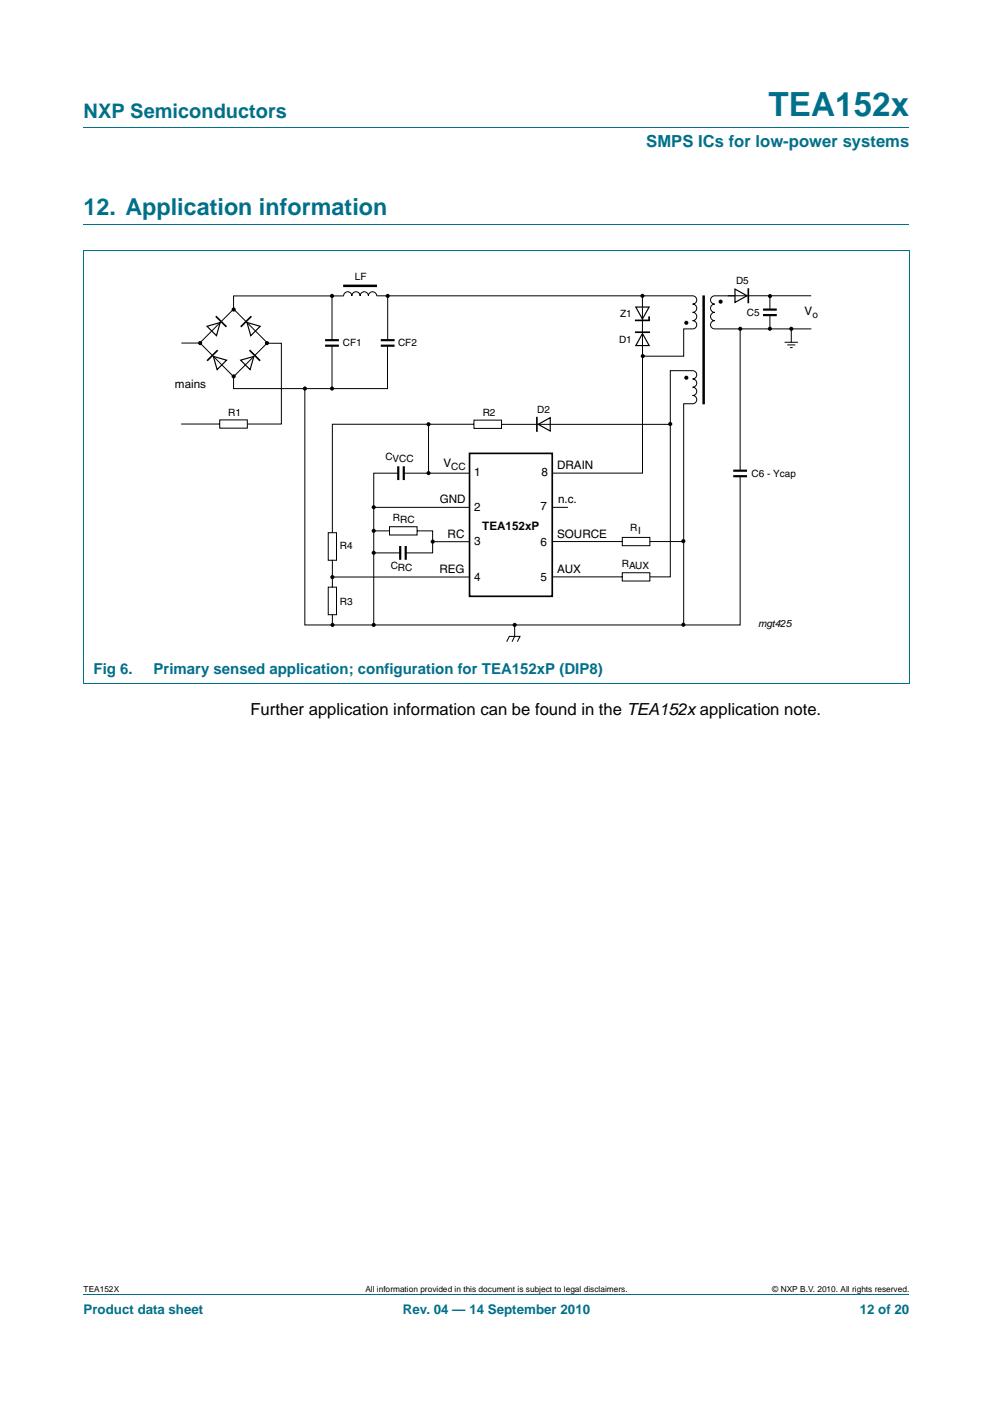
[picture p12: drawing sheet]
<svg xmlns="http://www.w3.org/2000/svg" width="210mm" height="297mm" viewBox="0 0 210 297" stroke-linecap="round" stroke-linejoin="round" font-family="sans-serif">
<path d="M17.7 27h174.6M17.6 53.1h174.7M17.7 47.4h174.6M17.7 53.1v91.5M192.3 53.1v91.5M17.6 144.6h174.7M17.7 273.9h174.6" fill="none" stroke="#00708a" stroke-width=".21"/>
<path d="M68.7 72h3M68.7 73.1h3M80.5 72h2.9M80.5 73.1h2.9M161.3 65.5h3M161.3 66.7h3M84.2 98.7v2.9M85.4 98.7v2.9M155.1 99.6h2.9M84.6 115.5v2.9M85.8 115.5v2.9M155.1 100.7h2.9" fill="none" stroke="#000" stroke-width=".46"/>
<g fill="none" stroke="#000" stroke-width=".21">
<path d="M38.4 72.6h3.8M42.3 72.6l7.1 7.1M49.4 65.4l7.1 7.1M56.5 72.6l-7.1 7.1M56.5 72.6h3v17.1h-7.2M70.2 62.6v9.4M70.2 73.1v9.2M72.7 62.6a.87 .87 0 0 1 .8-.9 .87 .87 0 0 1 .9 .9 .87 .87 0 0 1 .9-.9 .87 .87 0 0 1 .9 .9 .87 .87 0 0 1 .8-.9 .87 .87 0 0 1 .9 .9 .87 .87 0 0 1 .9-.9 .87 .87 0 0 1 .8 .9h66.9a.87 .87 0 0 1 .8 .9 .87 .87 0 0 1-.8 .8 .87 .87 0 0 1 .8 .9 .87 .87 0 0 1-.8 .9 .87 .87 0 0 1 .8 .9 .87 .87 0 0 1-.8 .8 .87 .87 0 0 1 .8 .9 .87 .87 0 0 1-.8 .9h-1.9v5.8h-8.7M72.7 62.6h-23.3v2.8l-7.1 7.1M81.9 73.2v9h-32.5v-2.5M82 62.6v9.4M135.8 62.7l.1 37.4h-19"/>
<path d="M154 62.6h17.4M155.4 62.6h-4.3a.87 .87 0 0 0-.8 .9 .87 .87 0 0 0 .8 .8 .87 .87 0 0 0-.8 .9 .87 .87 0 0 0 .8 .9 .87 .87 0 0 0-.8 .9 .87 .87 0 0 0 .8 .8 .87 .87 0 0 0-.8 .9 .87 .87 0 0 0 .8 .9h20.5M156.5 69.6v30M162.8 62.6v2.9M162.8 66.7v2.9M165.9 72.4h2.8M166.5 73h1.7M167 73.5h.6M167.3 69.7v2.7M38.3 89.7h8.2M46.5 88.8h5.8v1.8h-5.8zM64.5 82.2v50h92v-31.5"/>
<path d="M90.6 89.7v10.3M100.2 89.8h-29.9v22.9M100.2 88.9h5.9v1.7h-5.9zM106.1 89.8h35.6M69.4 112.7h1.8v5.8h-1.8zM70.3 118.4v5.8M79 117h5.6M79 112.3h3.4M79 107.3h20.3M82.4 111.4h5.8v1.8h-5.8zM84.2 100.1h-5.2v32.3M85.4 100.1h13.9"/>
<path d="M88.2 112.3h3.3v4.7h-5.7M91.5 114.6h7.8M116.7 107.3h3.4M116.8 114.6h14.8M131.6 113.7h5.8v1.8h-5.8zM137.4 114.6h7.2M69.4 124.2h1.8v5.9h-1.8zM70.3 130.1v2.1M70.3 122.1h29M107.1 135.8l.6-1.2h2.3l-.6 1.2M108.8 132.4v2.2l-.5 1.2M116.8 122h14.8"/>
<path d="M131.6 121.2h5.8v1.7h-5.8zM137.4 122h4.3v-43.6h4.8a.87 .87 0 0 1 .8 .9 .87 .87 0 0 1-.8 .9 .87 .87 0 0 1 .8 .8 .87 .87 0 0 1-.8 .9 .87 .87 0 0 1 .8 .9 .87 .87 0 0 1-.8 .9 .87 .87 0 0 1 .8 .8 .87 .87 0 0 1-.8 .9h-1.9v46.8"/>
</g>
<path d="M72.6 60.5h7.1M148.8 62.5v23" fill="none" stroke="#000" stroke-width=".53"/>
<g fill="#000">
<circle cx="42.3" cy="72.6" r=".44"/>
<circle cx="49.4" cy="65.5" r=".44"/>
<circle cx="49.4" cy="79.6" r=".44"/>
<circle cx="56.5" cy="72.6" r=".44"/>
<circle cx="70.2" cy="62.6" r=".44"/>
<circle cx="82" cy="62.6" r=".44"/>
<circle cx="135.9" cy="62.6" r=".44"/>
<circle cx="135.9" cy="75.3" r=".44"/>
<circle cx="145.1" cy="68.3" r=".44"/>
<circle cx="145.1" cy="79.9" r=".44"/>
<circle cx="152.4" cy="63.8" r=".44"/>
<circle cx="156.5" cy="69.6" r=".44"/>
<circle cx="162.8" cy="69.5" r=".44"/>
<circle cx="162.8" cy="62.6" r=".44"/>
<circle cx="167.3" cy="69.6" r=".44"/>
<circle cx="64.5" cy="82.2" r=".44"/>
<circle cx="70.2" cy="82.2" r=".44"/>
<circle cx="90.6" cy="89.8" r=".44"/>
<circle cx="141.7" cy="89.7" r=".44"/>
<circle cx="79" cy="117" r=".44"/>
<circle cx="79" cy="112.3" r=".44"/>
<circle cx="79" cy="107.3" r=".44"/>
<circle cx="90.6" cy="100.1" r=".44"/>
<circle cx="91.5" cy="114.6" r=".44"/>
<circle cx="144.5" cy="114.5" r=".44"/>
<circle cx="70.3" cy="122.1" r=".44"/>
<circle cx="70.3" cy="132.2" r=".44"/>
<circle cx="79" cy="132.2" r=".44"/>
<circle cx="108.8" cy="132.2" r=".44"/>
<circle cx="144.5" cy="132.2" r=".44"/>
</g>
<path d="M45.8 67l2 2M45.9 74.2l-2 2M52.9 74.2l2 2M53 67l-2 2M134.4 70.3h2.9M137.3 66.9v.9h-2.9M158.2 61.2v2.8M99.3 95.9h17.5v30.3h-17.5zM113.5 88.4v2.8" fill="none" stroke="#000" stroke-width=".35"/>
<path d="M43.8 69l2.8-.8-.8 2.8zM45.1 75.4l2.8 .8-2 2zM50.9 76.2l2.8-.8-.8 2.8zM52.2 68.2l2.8 .8-2 2zM134.4 65h2.9l-1.5 2.5zM135.9 70.6l1.4 2.5h-2.9zM155.4 61.2l2.6 1.4-2.6 1.4zM113.8 89.8l2.6-1.4v2.8z" fill="none" stroke="#000" stroke-width=".25"/>
<text font-size="7" fill="#00708a" x="162.5" y="24.6">TEA152x</text>
<text font-size="4.9" fill="#00708a" x="17.7" y="45.4">12. Application information</text>
<text font-size="4.2" fill="#00708a" x="17.7" y="24.9">NXP Semiconductors</text>
<text font-size="3.5" fill="#00708a" x="136.7" y="31.1">SMPS ICs for low-power systems</text>
<text font-size="3.5" x="53" y="151.2">Further application information can be found in the TEA152x application note.</text>
<g font-size="3.2" fill="#00708a">
<text x="19.8" y="142.5">Fig 6.</text>
<text x="32.5" y="142.5">Primary sensed application; configuration for TEA152xP (DIP8)</text>
</g>
<g font-size="2.8" fill="#00708a">
<text x="17.7" y="277.9">Product data sheet</text>
<text x="85.2" y="277.9">Rev. 04 — 14 September 2010</text>
<text x="181.8" y="277.9">12 of 20</text>
</g>
<g font-size="2.5">
<text x="170.2" y="66.7">V</text>
<text x="37" y="82">mains</text>
<text x="93.8" y="98.9">V</text>
<text x="100.3" y="100.8">1</text>
<text x="114.5" y="100.8">8</text>
<text x="117.8" y="99.1">DRAIN</text>
<text x="93" y="106.4">GND</text>
<text x="114.3" y="108">7</text>
<text x="118" y="106.4">n.c.</text>
<text x="94.6" y="113.7">RC</text>
<text x="100.3" y="108.2">2</text>
<text x="102" y="112.1">TEA152xP</text>
<text x="117.8" y="113.7">SOURCE</text>
<text x="100.3" y="115.4">3</text>
<text x="114.3" y="115.6">6</text>
<text x="92.9" y="121.2">REG</text>
<text x="100.3" y="123">4</text>
<text x="114.3" y="123">5</text>
<text x="117.8" y="121.3">AUX</text>
</g>
<g font-size="2.1">
<text x="75.1" y="59.3">LF</text>
<text x="155.6" y="60.1">D5</text>
<text x="131.1" y="67">Z1</text>
<text x="158" y="66.8">C5</text>
<text x="171.8" y="67.2">o</text>
<text x="72.5" y="73.3">CF1</text>
<text x="84.2" y="73.3">CF2</text>
<text x="130.9" y="72.5">D1</text>
<text x="48.2" y="87.9">R1</text>
<text x="102.1" y="88.1">R2</text>
<text x="113.6" y="87.5">D2</text>
<text x="81.5" y="97.3">CVCC</text>
<text x="95.4" y="99.4">CC</text>
<text x="158.9" y="100.9">C6 - Ycap</text>
<text x="83.1" y="110.2">RRC</text>
<text x="133.3" y="112.4">RI</text>
<text x="71.9" y="116.2">R4</text>
<text x="131.5" y="120">RAUX</text>
<text x="82.6" y="120.4">CRC</text>
<text x="71.9" y="128">R3</text>
<text x="160.3" y="132.6">mgt425</text>
</g>
<g font-size="1.8">
<text x="17.7" y="273.3">TEA152X</text>
<text x="77.3" y="273.3">All information provided in this document is subject to legal disclaimers.</text>
<text x="163.3" y="273.3">© NXP B.V. 2010. All rights reserved.</text>
</g>
</svg>
